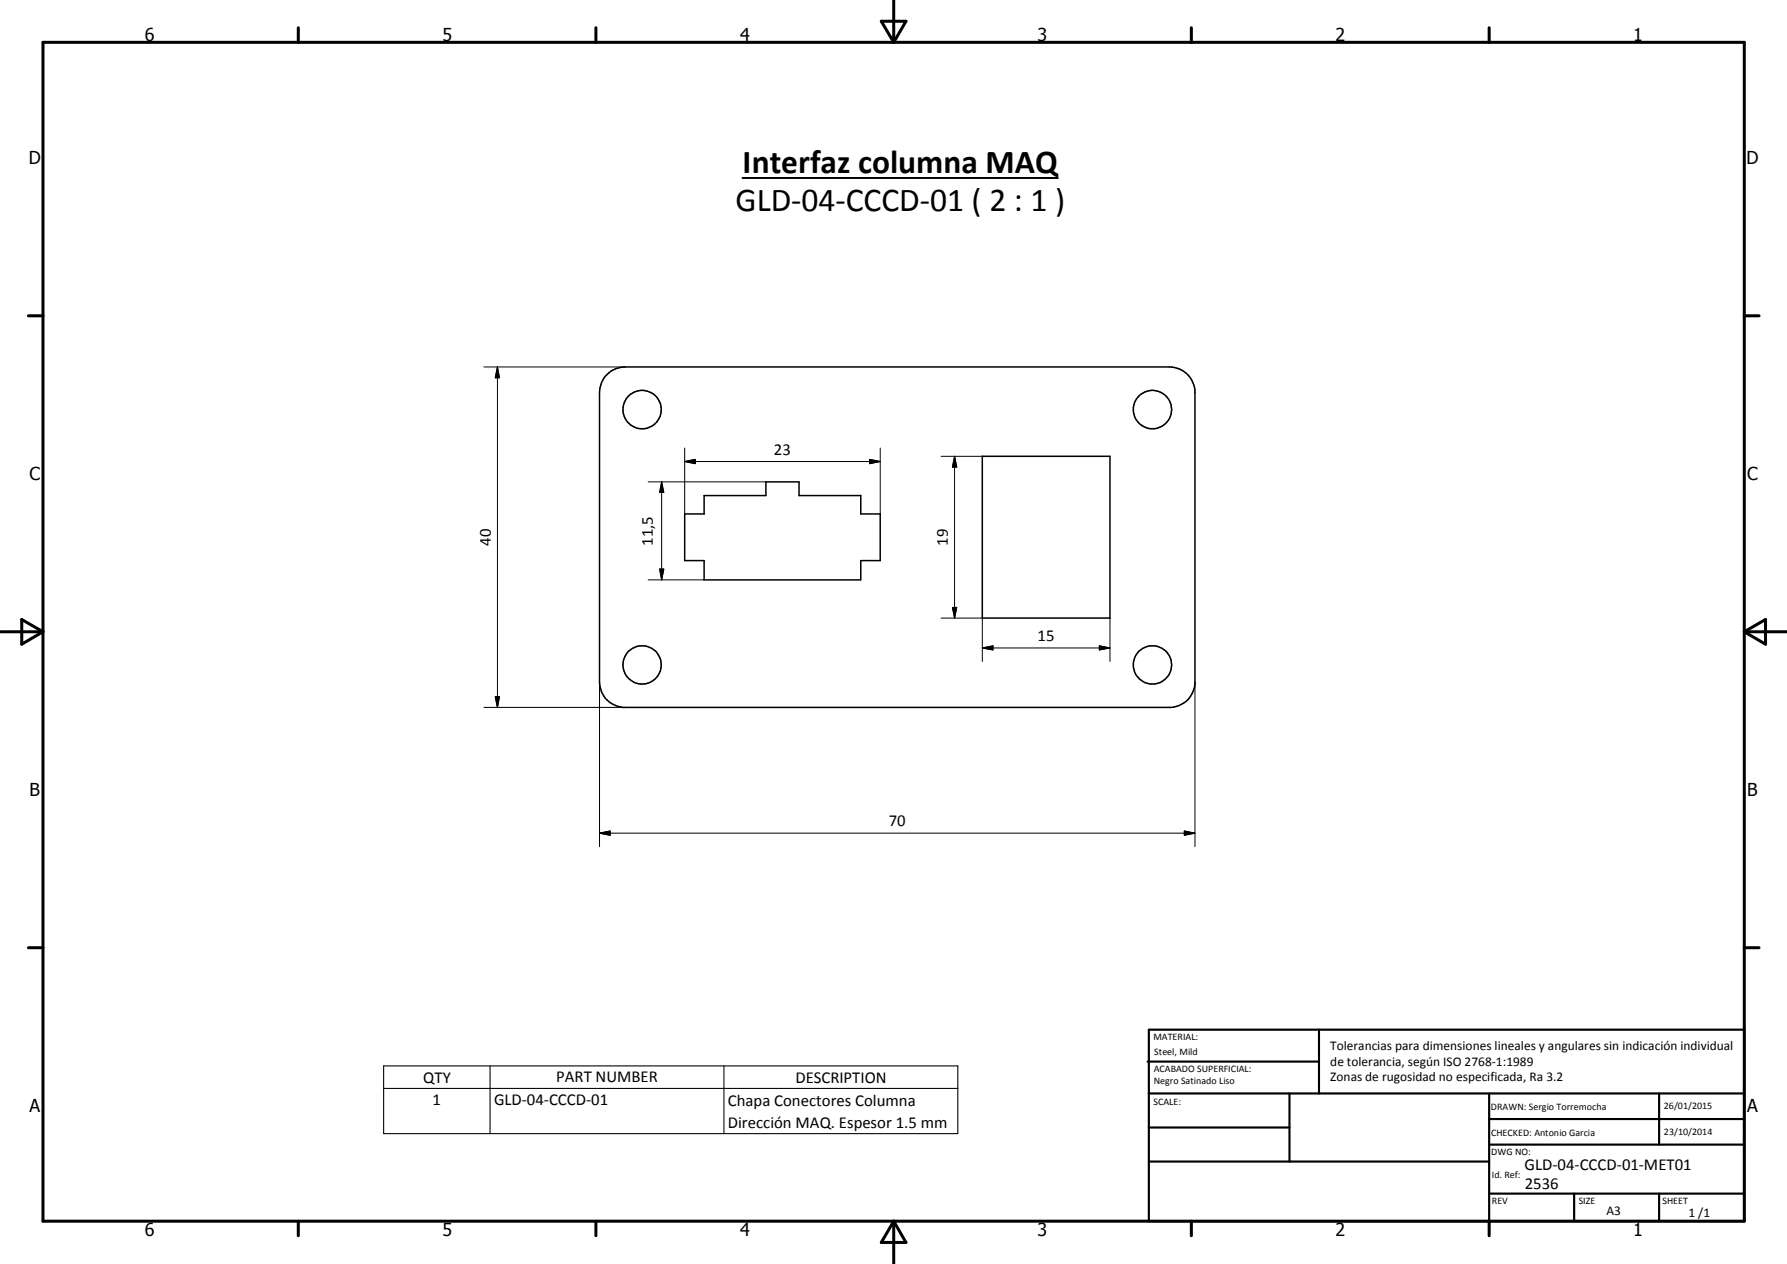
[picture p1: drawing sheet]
<svg xmlns="http://www.w3.org/2000/svg" width="420mm" height="297mm" viewBox="0 0 420 297" stroke-linecap="round" stroke-linejoin="round" font-family="sans-serif">
<g fill="none" stroke="#000" stroke-width=".35">
<path d="M142.3 88.4a6.1 6.1 0 0 1 4.7-2.2h128a6.1 6.1 0 0 1 6 5.5v69.1a6 6 0 0 1-5.5 5.4h-129.1a6.1 6.1 0 0 1-5.4-5.9v-68.1l.4-2.2zM231 107.2h30v38h-30zM161 120.8h4.6v-4.3h14.5v-3.3h7.8v3.3h14.5v4.3h4.6v10.9h-4.6v4.6h-36.8v-4.6h-4.6z"/>
<circle cx="151" cy="96.3" r="4.5"/>
<circle cx="271" cy="96.3" r="4.5"/>
<circle cx="151" cy="156.3" r="4.5"/>
<circle cx="270.9" cy="156.3" r="4.5"/>
</g>
<path d="M174.6 41.8h74.1" fill="none" stroke="#000" stroke-width=".46"/>
<g fill="none" stroke="#000" stroke-width=".71">
<path d="M10.1 9.9h400v277.1h-400zM70.1 6.5v3.4M140.1 6.5v3.4M207.2 5h5.8l-2.9 4.9zM210.1 0v9.9M280.1 6.5v3.4M350.1 6.5v3.4M6.7 74.2h3.4M410.1 74.2h3.5M.1 148.5h10M5.1 145.6l5 2.9-5 2.9zM410.1 148.5h10"/>
<path d="M410.1 148.5l5-2.9v5.8zM6.7 222.7h3.4M410.1 222.7h3.5M70.1 287v3.4M140.1 287v3.4M210.1 287v10M210.1 287l2.9 5h-5.8zM280.1 287v3.4M350.1 287v3.4"/>
</g>
<g fill="none" stroke="#000" stroke-width=".51">
<path d="M269.8 249.5h40.3M270.1 242h140v45h-140zM270.1 257h140M303.2 257v16M310.1 242v15M350.1 257v30M390.1 257v12M270.1 265h33.1M270.1 273h80M350.1 269h60M350.1 263h60M350.1 280.5h60"/>
<path d="M370.1 280.5v6.5M390.1 280.5v6.5"/>
</g>
<path d="M90.2 250.5h135v15.9h-135zM90.2 255.8h135M115.2 250.5v15.9M170.2 250.5v15.9" fill="none" stroke="#000" stroke-width=".25"/>
<g fill="none" stroke="#000" stroke-width=".24">
<path d="M113.8 86.2h33.2M117 86.2l.4 2.6h-1zM117 86.2v80M152.4 113.2h27.7M155.6 113.2l.5 2.5h-1zM155.6 113.2v23.1M161 108.5l2.5-.6v1.1zM161 108.5h46M161 105.3v15.5M204.5 107.9l2.5 .6-2.5 .5zM207 105.3v15.5M221.3 107.2h9.7"/>
<path d="M224.4 107.2l.5 2.6h-1zM224.4 107.2v38M152.4 136.3h13.2M155.1 133.7h1l-.5 2.6zM221.3 145.2h9.7v10.2M223.9 142.7h1l-.5 2.5zM231 152.3l2.5-.5v.9zM231 152.3h30M258.5 151.8l2.5 .5-2.5 .4zM261 145.2v10.2M113.8 166.2h33.2M116.4 163.7h1l-.4 2.5z"/>
<path d="M141 160.3v38.7M281 160.3v38.7M141 195.8l2.5-.5v1zM141 195.8h140M278.5 195.3l2.5 .5-2.5 .5z"/>
</g>
<path d="M117 86.2l.4 2.6h-1zM155.6 113.2l.5 2.5h-1zM161 108.5l2.5-.6v1.1zM204.5 107.9l2.5 .6-2.5 .5zM224.4 107.2l.5 2.6h-1zM155.1 133.7h1l-.5 2.6zM223.9 142.7h1l-.5 2.5zM231 152.3l2.5-.5v.9zM258.5 151.8l2.5 .5-2.5 .4zM116.4 163.7h1l-.4 2.5zM141 195.8l2.5-.5v1zM278.5 195.3l2.5 .5-2.5 .5z" fill="#000"/>
<g font-size="7.9">
<text x="174.6" y="40.7">Interfaz columna MAQ</text>
<text x="172.9" y="49.7">GLD-04-CCCD-01 ( 2 : 1 )</text>
</g>
<g font-size="4.2">
<text x="34" y="9.6">6</text>
<text x="104" y="9.6">5</text>
<text x="174" y="9.6">4</text>
<text x="244" y="9.6">3</text>
<text x="314" y="9.6">2</text>
<text x="384" y="9.6">1</text>
<text x="6.8" y="38.7">D</text>
<text x="410.6" y="38.7">D</text>
<text x="7" y="112.9">C</text>
<text x="410.8" y="112.9">C</text>
<text x="7" y="187.1">B</text>
<text x="410.8" y="187.1">B</text>
<text x="7" y="261.4">A</text>
<text x="410.8" y="261.4">A</text>
<text x="34" y="290.4">6</text>
<text x="104" y="290.4">5</text>
<text x="174" y="290.4">4</text>
<text x="244" y="290.4">3</text>
<text x="314" y="290.4">2</text>
<text x="384" y="290.4">1</text>
</g>
<g font-size="3.9">
<text x="182" y="106.9">23</text>
<text x="115.4" y="128.3" transform="rotate(-90 115.4 128.3)">40</text>
<text x="153.5" y="128.3" transform="rotate(-90 153.5 128.3)">11,5</text>
<text x="222.9" y="128.3" transform="rotate(-90 222.9 128.3)">19</text>
<text x="244" y="150.7">15</text>
<text x="209" y="194.2">70</text>
<text x="99.5" y="254.4">QTY</text>
<text x="130.8" y="254.4">PART NUMBER</text>
<text x="187" y="254.4">DESCRIPTION</text>
<text x="101.7" y="259.7">1</text>
<text x="116.2" y="259.7">GLD-04-CCCD-01</text>
<text x="171.1" y="259.8">Chapa Conectores Columna</text>
<text x="171.1" y="265.1">Dirección MAQ. Espesor 1.5 mm</text>
<text x="358.5" y="275">GLD-04-CCCD-01-MET01</text>
<text x="358.5" y="279.4">2536</text>
</g>
<g font-size="3.1">
<text x="312.7" y="246.8">Tolerancias para dimensiones lineales y angulares sin indicación individual</text>
<text x="312.7" y="250.4">de tolerancia, según ISO 2768-1:1989</text>
<text x="312.7" y="254">Zonas de rugosidad no especificada, Ra 3.2</text>
<text x="377.7" y="285.6">A3</text>
<text x="397" y="285.9">1 /1</text>
</g>
<g font-size="2.4">
<text x="271.2" y="244.4">MATERIAL:</text>
<text x="271.3" y="252">ACABADO SUPERFICIAL:</text>
<text x="271.4" y="247.9">Steel, Mild</text>
<text x="271.3" y="254.6">Negro Satinado Liso</text>
<text x="271.2" y="259.7">SCALE:</text>
<text x="350.6" y="260.8">DRAWN: Sergio Torremocha</text>
<text x="391.2" y="260.6">26/01/2015</text>
<text x="350.6" y="267">CHECKED: Antonio Garcia</text>
<text x="391.2" y="266.7">23/10/2014</text>
<text x="350.6" y="271.4">DWG NO:</text>
<text x="350.8" y="276.9">Id. Ref:</text>
<text x="350.8" y="282.8">REV</text>
<text x="371.2" y="282.9">SIZE</text>
<text x="390.9" y="282.9">SHEET</text>
</g>
</svg>
